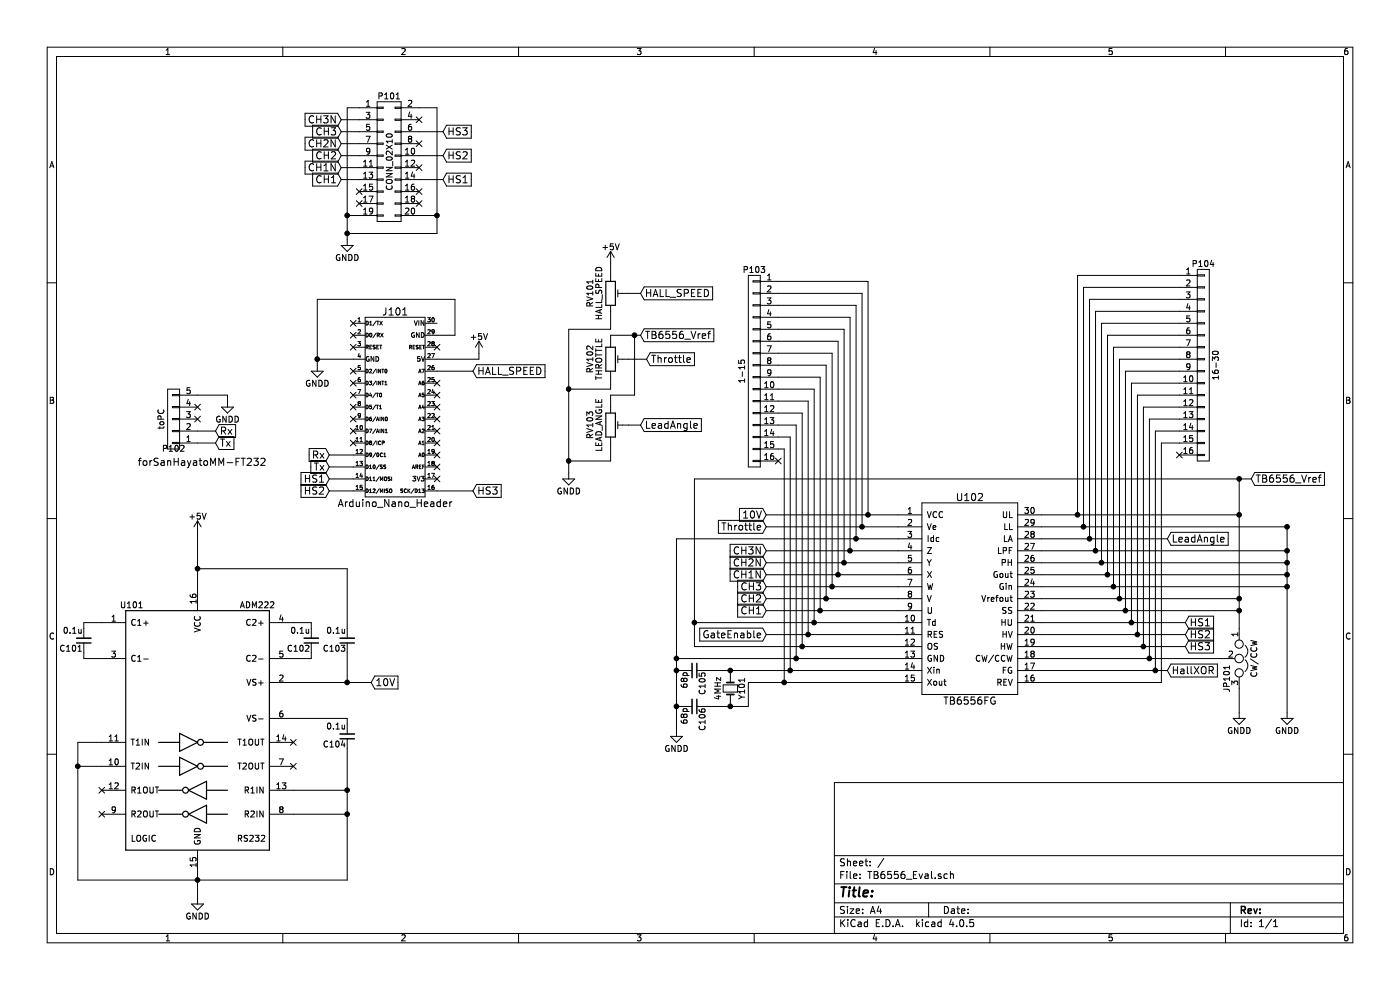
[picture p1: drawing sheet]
EESchema Schematic File Version 2
LIBS:power
LIBS:device
LIBS:transistors
LIBS:conn
LIBS:linear
LIBS:regul
LIBS:74xx
LIBS:cmos4000
LIBS:adc-dac
LIBS:memory
LIBS:xilinx
LIBS:microcontrollers
LIBS:dsp
LIBS:microchip
LIBS:analog_switches
LIBS:motorola
LIBS:texas
LIBS:intel
LIBS:audio
LIBS:interface
LIBS:digital-audio
LIBS:philips
LIBS:display
LIBS:cypress
LIBS:siliconi
LIBS:opto
LIBS:atmel
LIBS:contrib
LIBS:valves
LIBS:w_connectors
LIBS:TB6556_Convert-cache
LIBS:TB6556_Eval-cache
EELAYER 25 0
EELAYER END
$Descr A4 11693 8268
encoding utf-8
Sheet 1 1
Title ""
Date ""
Rev ""
Comp ""
Comment1 ""
Comment2 ""
Comment3 ""
Comment4 ""
$EndDescr
$Comp
L TB6556FG U102
U 1 1
P 8100 5000
F 0 "U102" H 8100 5850 60  0000 C CNN
F 1 "TB6556FG" H 8100 4150 60  0000 C CNN
F 2 "TB6556:SSOP30-100" H 8200 5300 60  0001 C CNN
F 3 "" H 8200 5300 60  0000 C CNN
	1    8100 5000
	1    0    0    -1  
$EndComp
$Comp
L Crystal_Small Y101
U 1 1
P 6100 5750
F 0 "Y101" H 6100 5850 50  0000 C CNN
F 1 "4MHz" H 6100 5650 50  0000 C CNN
F 2 "Crystals:HC-18UV" H 6100 5750 50  0001 C CNN
F 3 "" H 6100 5750 50  0000 C CNN
	1    6100 5750
	0    1    1    0   
$EndComp
$Comp
L GNDD #PWR01
U 1 1
P 10750 5950
F 0 "#PWR01" H 10750 5700 50  0001 C CNN
F 1 "GNDD" H 10750 5800 50  0000 C CNN
F 2 "" H 10750 5950 50  0000 C CNN
F 3 "" H 10750 5950 50  0000 C CNN
	1    10750 5950
	1    0    0    -1  
$EndComp
$Comp
L GNDD #PWR02
U 1 1
P 5650 6100
F 0 "#PWR02" H 5650 5850 50  0001 C CNN
F 1 "GNDD" H 5650 5950 50  0000 C CNN
F 2 "" H 5650 6100 50  0000 C CNN
F 3 "" H 5650 6100 50  0000 C CNN
	1    5650 6100
	1    0    0    -1  
$EndComp
Text GLabel 6400 5100 0    60   Input ~ 0
CH1
Text GLabel 6400 4800 0    60   Input ~ 0
CH1N
Text GLabel 6400 5000 0    60   Input ~ 0
CH2
Text GLabel 6400 4700 0    60   Input ~ 0
CH2N
Text GLabel 6400 4900 0    60   Input ~ 0
CH3
Text GLabel 6400 4600 0    60   Input ~ 0
CH3N
Text GLabel 6400 4400 0    60   Input ~ 0
Throttle
Text GLabel 9750 4500 2    60   Input ~ 0
LeadAngle
Text GLabel 9900 5200 2    60   Input ~ 0
HS1
Text GLabel 9900 5300 2    60   Input ~ 0
HS2
Text GLabel 9900 5400 2    60   Input ~ 0
HS3
Text GLabel 6400 5300 0    60   Input ~ 0
GateEnable
Text GLabel 9750 5600 2    60   Input ~ 0
HallXOR
$Comp
L Jumper_NC_Dual JP101
U 1 1
P 10350 5500
F 0 "JP101" H 10400 5400 50  0000 L CNN
F 1 "CW/CCW" H 10350 5600 50  0000 C BNN
F 2 "Pin_Headers:Pin_Header_Straight_1x03" H 10350 5500 50  0001 C CNN
F 3 "" H 10350 5500 50  0000 C CNN
	1    10350 5500
	0    1    1    0   
$EndComp
$Comp
L GNDD #PWR03
U 1 1
P 10350 5950
F 0 "#PWR03" H 10350 5700 50  0001 C CNN
F 1 "GNDD" H 10350 5800 50  0000 C CNN
F 2 "" H 10350 5950 50  0000 C CNN
F 3 "" H 10350 5950 50  0000 C CNN
	1    10350 5950
	1    0    0    -1  
$EndComp
$Comp
L C_Small C105
U 1 1
P 5800 5600
F 0 "C105" H 5810 5670 50  0000 L CNN
F 1 "68p" H 5810 5520 50  0000 L CNN
F 2 "Capacitors_ThroughHole:C_Rect_L4_W2.5_P2.5" H 5800 5600 50  0001 C CNN
F 3 "" H 5800 5600 50  0000 C CNN
	1    5800 5600
	0    1    1    0   
$EndComp
$Comp
L C_Small C106
U 1 1
P 5800 5900
F 0 "C106" H 5810 5970 50  0000 L CNN
F 1 "68p" H 5810 5820 50  0000 L CNN
F 2 "Capacitors_ThroughHole:C_Rect_L4_W2.5_P2.5" H 5800 5900 50  0001 C CNN
F 3 "" H 5800 5900 50  0000 C CNN
	1    5800 5900
	0    1    1    0   
$EndComp
$Comp
L Arduino_Nano_Header J101
U 1 1
P 3300 3400
F 0 "J101" H 3300 4200 60  0000 C CNN
F 1 "Arduino_Nano_Header" H 3300 2600 60  0000 C CNN
F 2 "w_conn_misc:arduino_nano_header" H 3300 3400 60  0001 C CNN
F 3 "" H 3300 3400 60  0000 C CNN
	1    3300 3400
	1    0    0    -1  
$EndComp
$Comp
L CONN_02X10 P101
U 1 1
P 3250 1350
F 0 "P101" H 3250 1900 50  0000 C CNN
F 1 "CONN_02X10" V 3250 1350 50  0000 C CNN
F 2 "Pin_Headers:Pin_Header_Straight_2x10" H 3250 150 50  0001 C CNN
F 3 "" H 3250 150 50  0000 C CNN
	1    3250 1350
	1    0    0    -1  
$EndComp
$Comp
L POT_TRIM RV101
U 1 1
P 5100 2450
F 0 "RV101" V 4925 2450 50  0000 C CNN
F 1 "HALL_SPEED" V 5000 2450 50  0000 C CNN
F 2 "Potentiometers:Potentiometer_Bourns_3296Y_3-8Zoll_Angular_ScrewUp" H 5100 2450 50  0001 C CNN
F 3 "" H 5100 2450 50  0000 C CNN
	1    5100 2450
	1    0    0    -1  
$EndComp
$Comp
L POT_TRIM RV102
U 1 1
P 5100 3000
F 0 "RV102" V 4925 3000 50  0000 C CNN
F 1 "THROTTLE" V 5000 3000 50  0000 C CNN
F 2 "Potentiometers:Potentiometer_Bourns_3296Y_3-8Zoll_Angular_ScrewUp" H 5100 3000 50  0001 C CNN
F 3 "" H 5100 3000 50  0000 C CNN
	1    5100 3000
	1    0    0    -1  
$EndComp
$Comp
L POT_TRIM RV103
U 1 1
P 5100 3550
F 0 "RV103" V 4925 3550 50  0000 C CNN
F 1 "LEAD_ANGLE" V 5000 3550 50  0000 C CNN
F 2 "Potentiometers:Potentiometer_Bourns_3296Y_3-8Zoll_Angular_ScrewUp" H 5100 3550 50  0001 C CNN
F 3 "" H 5100 3550 50  0000 C CNN
	1    5100 3550
	1    0    0    -1  
$EndComp
$Comp
L MAX232 U101
U 1 1
P 1650 6100
F 0 "U101" H 1100 7150 50  0000 C CNN
F 1 "ADM222" H 2150 7150 50  0000 C CNN
F 2 "Housings_DIP:DIP-16_W7.62mm" H 1650 6200 50  0001 C CNN
F 3 "" H 1650 6200 50  0000 C CNN
	1    1650 6100
	1    0    0    -1  
$EndComp
Text GLabel 3100 5700 2    60   Input ~ 0
10V
$Comp
L C_Small C102
U 1 1
P 2600 5350
F 0 "C102" H 2610 5420 50  0000 L CNN
F 1 "0.1u" H 2610 5270 50  0000 L CNN
F 2 "Capacitors_ThroughHole:C_Rect_L4_W2.5_P2.5" H 2600 5350 50  0001 C CNN
F 3 "" H 2600 5350 50  0000 C CNN
	1    2600 5350
	-1   0    0    1   
$EndComp
$Comp
L C_Small C101
U 1 1
P 700 5350
F 0 "C101" H 710 5420 50  0000 L CNN
F 1 "0.1u" H 710 5270 50  0000 L CNN
F 2 "Capacitors_ThroughHole:C_Rect_L4_W2.5_P2.5" H 700 5350 50  0001 C CNN
F 3 "" H 700 5350 50  0000 C CNN
	1    700  5350
	-1   0    0    1   
$EndComp
$Comp
L C_Small C103
U 1 1
P 2900 5350
F 0 "C103" H 2910 5420 50  0000 L CNN
F 1 "0.1u" H 2910 5270 50  0000 L CNN
F 2 "Capacitors_ThroughHole:C_Rect_L4_W2.5_P2.5" H 2900 5350 50  0001 C CNN
F 3 "" H 2900 5350 50  0000 C CNN
	1    2900 5350
	-1   0    0    1   
$EndComp
$Comp
L C_Small C104
U 1 1
P 2900 6150
F 0 "C104" H 2910 6220 50  0000 L CNN
F 1 "0.1u" H 2910 6070 50  0000 L CNN
F 2 "Capacitors_ThroughHole:C_Rect_L4_W2.5_P2.5" H 2900 6150 50  0001 C CNN
F 3 "" H 2900 6150 50  0000 C CNN
	1    2900 6150
	-1   0    0    1   
$EndComp
$Comp
L +5V #PWR04
U 1 1
P 1650 4450
F 0 "#PWR04" H 1650 4300 50  0001 C CNN
F 1 "+5V" H 1650 4590 50  0000 C CNN
F 2 "" H 1650 4450 50  0000 C CNN
F 3 "" H 1650 4450 50  0000 C CNN
	1    1650 4450
	1    0    0    -1  
$EndComp
$Comp
L GNDD #PWR05
U 1 1
P 1650 7500
F 0 "#PWR05" H 1650 7250 50  0001 C CNN
F 1 "GNDD" H 1650 7350 50  0000 C CNN
F 2 "" H 1650 7500 50  0000 C CNN
F 3 "" H 1650 7500 50  0000 C CNN
	1    1650 7500
	1    0    0    -1  
$EndComp
NoConn ~ 2450 6200
NoConn ~ 2450 6400
NoConn ~ 850  6600
NoConn ~ 850  6800
Text GLabel 6400 4300 0    60   Input ~ 0
10V
Text GLabel 2750 4000 0    60   Input ~ 0
HS1
Text GLabel 2750 4100 0    60   Input ~ 0
HS2
Text GLabel 3950 4100 2    60   Input ~ 0
HS3
$Comp
L +5V #PWR06
U 1 1
P 4000 2950
F 0 "#PWR06" H 4000 2800 50  0001 C CNN
F 1 "+5V" H 4000 3090 50  0000 C CNN
F 2 "" H 4000 2950 50  0000 C CNN
F 3 "" H 4000 2950 50  0000 C CNN
	1    4000 2950
	1    0    0    -1  
$EndComp
$Comp
L GNDD #PWR07
U 1 1
P 2650 3050
F 0 "#PWR07" H 2650 2800 50  0001 C CNN
F 1 "GNDD" H 2650 2900 50  0000 C CNN
F 2 "" H 2650 3050 50  0000 C CNN
F 3 "" H 2650 3050 50  0000 C CNN
	1    2650 3050
	1    0    0    -1  
$EndComp
NoConn ~ 2950 2700
NoConn ~ 2950 2800
$Comp
L GNDD #PWR08
U 1 1
P 4750 3950
F 0 "#PWR08" H 4750 3700 50  0001 C CNN
F 1 "GNDD" H 4750 3800 50  0000 C CNN
F 2 "" H 4750 3950 50  0000 C CNN
F 3 "" H 4750 3950 50  0000 C CNN
	1    4750 3950
	1    0    0    -1  
$EndComp
Text GLabel 10450 4000 2    60   Input ~ 0
TB6556_Vref
Text GLabel 5400 3000 2    60   Input ~ 0
Throttle
Text GLabel 5350 3550 2    60   Input ~ 0
LeadAngle
Text GLabel 5350 2450 2    60   Input ~ 0
HALL_SPEED
$Comp
L +5V #PWR09
U 1 1
P 5100 2200
F 0 "#PWR09" H 5100 2050 50  0001 C CNN
F 1 "+5V" H 5100 2340 50  0000 C CNN
F 2 "" H 5100 2200 50  0000 C CNN
F 3 "" H 5100 2200 50  0000 C CNN
	1    5100 2200
	1    0    0    -1  
$EndComp
Text GLabel 5350 2800 2    60   Input ~ 0
TB6556_Vref
Text GLabel 3950 3100 2    60   Input ~ 0
HALL_SPEED
Text GLabel 3700 1500 2    60   Input ~ 0
HS1
Text GLabel 3700 1300 2    60   Input ~ 0
HS2
Text GLabel 3700 1100 2    60   Input ~ 0
HS3
Text GLabel 2850 1500 0    60   Input ~ 0
CH1
Text GLabel 2850 1400 0    60   Input ~ 0
CH1N
Text GLabel 2850 1300 0    60   Input ~ 0
CH2
Text GLabel 2850 1200 0    60   Input ~ 0
CH2N
Text GLabel 2850 1100 0    60   Input ~ 0
CH3
Text GLabel 2850 1000 0    60   Input ~ 0
CH3N
$Comp
L GNDD #PWR010
U 1 1
P 2900 2000
F 0 "#PWR010" H 2900 1750 50  0001 C CNN
F 1 "GNDD" H 2900 1850 50  0000 C CNN
F 2 "" H 2900 2000 50  0000 C CNN
F 3 "" H 2900 2000 50  0000 C CNN
	1    2900 2000
	1    0    0    -1  
$EndComp
NoConn ~ 3650 2900
NoConn ~ 2950 2900
NoConn ~ 3650 4000
NoConn ~ 2950 3400
NoConn ~ 2950 3500
NoConn ~ 2950 3600
NoConn ~ 2950 3700
NoConn ~ 3650 3900
NoConn ~ 3650 3800
NoConn ~ 3650 3700
NoConn ~ 3650 3600
NoConn ~ 3650 3500
NoConn ~ 3650 3400
NoConn ~ 3650 3300
NoConn ~ 3650 3200
NoConn ~ 2950 3100
NoConn ~ 2950 3200
NoConn ~ 2950 3300
NoConn ~ 3500 1000
NoConn ~ 3500 1200
NoConn ~ 3500 1400
NoConn ~ 3500 1600
NoConn ~ 3500 1700
NoConn ~ 3000 1700
NoConn ~ 3000 1600
$Comp
L CONN_01X05 P102
U 1 1
P 1450 3500
F 0 "P102" H 1450 3750 50  0000 C CNN
F 1 "toPC" V 1550 3500 50  0000 C CNN
F 2 "Pin_Headers:Pin_Header_Straight_1x05" H 1450 3500 50  0001 C CNN
F 3 "" H 1450 3500 50  0000 C CNN
	1    1450 3500
	-1   0    0    1   
$EndComp
NoConn ~ 1650 3400
NoConn ~ 1650 3500
Text GLabel 2750 3900 0    60   Input ~ 0
Tx
Text GLabel 2750 3800 0    60   Input ~ 0
Rx
Text GLabel 1800 3700 2    60   Input ~ 0
Tx
Text GLabel 1800 3600 2    60   Input ~ 0
Rx
$Comp
L GNDD #PWR011
U 1 1
P 1900 3350
F 0 "#PWR011" H 1900 3100 50  0001 C CNN
F 1 "GNDD" H 1900 3200 50  0000 C CNN
F 2 "" H 1900 3350 50  0000 C CNN
F 3 "" H 1900 3350 50  0000 C CNN
	1    1900 3350
	1    0    0    -1  
$EndComp
Text Label 1150 3900 0    60   ~ 0
forSanHayatoMM-FT232
$Comp
L CONN_01X16 P103
U 1 1
P 6300 3100
F 0 "P103" H 6300 3950 50  0000 C CNN
F 1 "1-15" V 6400 3100 50  0000 C CNN
F 2 "Pin_Headers:Pin_Header_Straight_2x08" H 6300 3100 50  0001 C CNN
F 3 "" H 6300 3100 50  0000 C CNN
	1    6300 3100
	-1   0    0    -1  
$EndComp
$Comp
L CONN_01X16 P104
U 1 1
P 10050 3050
F 0 "P104" H 10050 3900 50  0000 C CNN
F 1 "16-30" V 10150 3050 50  0000 C CNN
F 2 "Pin_Headers:Pin_Header_Straight_2x08" H 10050 3050 50  0001 C CNN
F 3 "" H 10050 3050 50  0000 C CNN
	1    10050 3050
	1    0    0    -1  
$EndComp
NoConn ~ 9850 3800
NoConn ~ 6500 3850
Wire Wire Line
	5900 5600 7500 5600
Wire Wire Line
	6100 5600 6100 5650
Wire Wire Line
	5900 5900 6250 5900
Wire Wire Line
	6250 5900 6250 5700
Wire Wire Line
	6250 5700 7500 5700
Wire Wire Line
	10750 4700 8700 4700
Wire Wire Line
	8700 4300 10350 4300
Wire Wire Line
	10350 4000 10350 5250
Wire Wire Line
	10350 5000 8700 5000
Wire Wire Line
	10750 4800 8700 4800
Wire Wire Line
	10750 4900 8700 4900
Wire Wire Line
	8700 4600 10750 4600
Wire Wire Line
	10750 4400 10750 5950
Wire Wire Line
	5650 5500 7500 5500
Wire Wire Line
	5650 4500 5650 6100
Wire Wire Line
	6400 5100 7500 5100
Wire Wire Line
	6400 5000 7500 5000
Wire Wire Line
	6400 4900 7500 4900
Wire Wire Line
	6400 4800 7500 4800
Wire Wire Line
	7500 4700 6400 4700
Wire Wire Line
	6400 4600 7500 4600
Wire Wire Line
	9750 4500 8700 4500
Wire Wire Line
	6400 4400 7500 4400
Wire Wire Line
	9900 5200 8700 5200
Wire Wire Line
	8700 5300 9900 5300
Wire Wire Line
	9900 5400 8700 5400
Wire Wire Line
	10350 5100 8700 5100
Connection ~ 10350 5000
Wire Wire Line
	5800 4000 10450 4000
Wire Wire Line
	5800 4000 5800 5400
Wire Wire Line
	5800 5400 7500 5400
Connection ~ 10350 4300
Wire Wire Line
	5800 5200 7500 5200
Wire Wire Line
	5650 4500 7500 4500
Wire Wire Line
	6400 5300 7500 5300
Connection ~ 5800 5200
Wire Wire Line
	9750 5600 8700 5600
Connection ~ 10750 4700
Connection ~ 10750 4800
Connection ~ 10750 4900
Connection ~ 10750 4400
Connection ~ 10750 4600
Wire Wire Line
	10750 4400 8700 4400
Wire Wire Line
	8700 5500 10250 5500
Wire Wire Line
	10350 5750 10350 5950
Connection ~ 10350 5100
Connection ~ 5650 5500
Connection ~ 6100 5600
Wire Wire Line
	6100 5850 6100 5900
Connection ~ 6100 5900
Wire Wire Line
	5700 5900 5650 5900
Connection ~ 5650 5900
Wire Wire Line
	850  5200 700  5200
Wire Wire Line
	700  5200 700  5250
Wire Wire Line
	850  5500 700  5500
Wire Wire Line
	700  5500 700  5450
Wire Wire Line
	2450 5200 2600 5200
Wire Wire Line
	2600 5200 2600 5250
Wire Wire Line
	2600 5450 2600 5500
Wire Wire Line
	2600 5500 2450 5500
Wire Wire Line
	1650 4450 1650 4900
Wire Wire Line
	1650 4750 2900 4750
Wire Wire Line
	2900 4750 2900 5250
Connection ~ 1650 4750
Wire Wire Line
	2900 5450 2900 5700
Wire Wire Line
	2450 5700 3100 5700
Wire Wire Line
	2450 6000 2900 6000
Wire Wire Line
	2900 6000 2900 6050
Wire Wire Line
	1650 7300 1650 7500
Wire Wire Line
	2900 7350 2900 6250
Wire Wire Line
	650  7350 2900 7350
Connection ~ 1650 7350
Connection ~ 2900 5700
Wire Wire Line
	2450 6600 2900 6600
Connection ~ 2900 6600
Wire Wire Line
	2450 6800 2900 6800
Connection ~ 2900 6800
Wire Wire Line
	850  6400 650  6400
Wire Wire Line
	650  6200 650  7350
Wire Wire Line
	850  6200 650  6200
Connection ~ 650  6400
Wire Wire Line
	7500 4300 6400 4300
Wire Wire Line
	5700 5600 5650 5600
Connection ~ 5650 5600
Wire Wire Line
	3650 3000 4000 3000
Wire Wire Line
	4000 3000 4000 2950
Wire Wire Line
	2950 3000 2650 3000
Wire Wire Line
	2650 2500 2650 3050
Wire Wire Line
	3650 2800 3800 2800
Wire Wire Line
	3800 2800 3800 2500
Wire Wire Line
	3800 2500 2650 2500
Connection ~ 2650 3000
Connection ~ 10350 4000
Wire Wire Line
	5400 3000 5250 3000
Wire Wire Line
	5350 3550 5250 3550
Wire Wire Line
	5350 2450 5250 2450
Wire Wire Line
	5100 2600 5100 2750
Wire Wire Line
	5100 2750 4750 2750
Wire Wire Line
	4750 2750 4750 3950
Wire Wire Line
	5100 3150 5100 3250
Wire Wire Line
	5100 3250 4750 3250
Connection ~ 4750 3250
Wire Wire Line
	5100 3700 5100 3850
Wire Wire Line
	5100 3850 4750 3850
Connection ~ 4750 3850
Wire Wire Line
	5100 2200 5100 2300
Wire Wire Line
	5100 2800 5100 2850
Wire Wire Line
	5100 3400 5100 3300
Wire Wire Line
	5100 2800 5350 2800
Wire Wire Line
	5100 3300 5300 3300
Wire Wire Line
	5300 3300 5300 2800
Connection ~ 5300 2800
Wire Wire Line
	3950 3100 3650 3100
Wire Wire Line
	2950 4000 2750 4000
Wire Wire Line
	2750 4100 2950 4100
Wire Wire Line
	3650 4100 3950 4100
Wire Wire Line
	2850 1000 3000 1000
Wire Wire Line
	2850 1100 3000 1100
Wire Wire Line
	2850 1200 3000 1200
Wire Wire Line
	2850 1300 3000 1300
Wire Wire Line
	2850 1400 3000 1400
Wire Wire Line
	2850 1500 3000 1500
Wire Wire Line
	3500 1500 3700 1500
Wire Wire Line
	3700 1300 3500 1300
Wire Wire Line
	3700 1100 3500 1100
Wire Wire Line
	2900 900  2900 2000
Wire Wire Line
	2900 900  3000 900 
Wire Wire Line
	3000 1800 2900 1800
Connection ~ 2900 1800
Wire Wire Line
	3650 1950 2900 1950
Wire Wire Line
	3650 900  3650 1950
Wire Wire Line
	3650 1800 3500 1800
Connection ~ 2900 1950
Wire Wire Line
	3650 900  3500 900 
Connection ~ 3650 1800
Wire Wire Line
	2950 3800 2750 3800
Wire Wire Line
	2750 3900 2950 3900
Wire Wire Line
	1800 3600 1650 3600
Wire Wire Line
	1650 3700 1800 3700
Wire Wire Line
	1650 3300 1900 3300
Wire Wire Line
	1900 3300 1900 3350
Wire Wire Line
	6500 3750 6550 3750
Wire Wire Line
	6550 3750 6550 5700
Connection ~ 6550 5700
Wire Wire Line
	6600 5600 6600 3650
Wire Wire Line
	6600 3650 6500 3650
Connection ~ 6600 5600
Wire Wire Line
	6500 3550 6650 3550
Wire Wire Line
	6650 3550 6650 5500
Connection ~ 6650 5500
Wire Wire Line
	6700 5400 6700 3450
Wire Wire Line
	6700 3450 6500 3450
Connection ~ 6700 5400
Wire Wire Line
	6500 3350 6750 3350
Wire Wire Line
	6750 3350 6750 5300
Connection ~ 6750 5300
Wire Wire Line
	6800 5200 6800 3250
Wire Wire Line
	6800 3250 6500 3250
Connection ~ 6800 5200
Wire Wire Line
	6850 5100 6850 3150
Wire Wire Line
	6850 3150 6500 3150
Connection ~ 6850 5100
Wire Wire Line
	6500 3050 6900 3050
Wire Wire Line
	6900 3050 6900 5000
Connection ~ 6900 5000
Wire Wire Line
	6950 4900 6950 2950
Wire Wire Line
	6950 2950 6500 2950
Connection ~ 6950 4900
Wire Wire Line
	7000 4800 7000 2850
Wire Wire Line
	7000 2850 6500 2850
Connection ~ 7000 4800
Wire Wire Line
	7050 4700 7050 2750
Wire Wire Line
	7050 2750 6500 2750
Connection ~ 7050 4700
Wire Wire Line
	6500 2650 7100 2650
Wire Wire Line
	7100 2650 7100 4600
Connection ~ 7100 4600
Wire Wire Line
	7150 4500 7150 2550
Wire Wire Line
	7150 2550 6500 2550
Connection ~ 7150 4500
Wire Wire Line
	6500 2450 7200 2450
Wire Wire Line
	7200 2450 7200 4400
Connection ~ 7200 4400
Wire Wire Line
	7250 4300 7250 2350
Wire Wire Line
	7250 2350 6500 2350
Connection ~ 7250 4300
Wire Wire Line
	8700 5700 9700 5700
Wire Wire Line
	9700 5700 9700 3700
Wire Wire Line
	9700 3700 9850 3700
Wire Wire Line
	9850 3600 9650 3600
Wire Wire Line
	9650 3600 9650 5600
Connection ~ 9650 5600
Wire Wire Line
	9600 5500 9600 3500
Wire Wire Line
	9600 3500 9850 3500
Connection ~ 9600 5500
Wire Wire Line
	9850 3400 9550 3400
Wire Wire Line
	9550 3400 9550 5400
Connection ~ 9550 5400
Wire Wire Line
	9500 5300 9500 3300
Wire Wire Line
	9500 3300 9850 3300
Connection ~ 9500 5300
Wire Wire Line
	9850 3200 9450 3200
Wire Wire Line
	9450 3200 9450 5200
Connection ~ 9450 5200
Wire Wire Line
	9400 5100 9400 3100
Wire Wire Line
	9400 3100 9850 3100
Connection ~ 9400 5100
Wire Wire Line
	9850 3000 9350 3000
Wire Wire Line
	9350 3000 9350 5000
Connection ~ 9350 5000
Wire Wire Line
	9300 4900 9300 2900
Wire Wire Line
	9300 2900 9850 2900
Connection ~ 9300 4900
Wire Wire Line
	9850 2800 9250 2800
Wire Wire Line
	9250 2800 9250 4800
Connection ~ 9250 4800
Wire Wire Line
	9200 4700 9200 2700
Wire Wire Line
	9200 2700 9850 2700
Connection ~ 9200 4700
Wire Wire Line
	9850 2600 9150 2600
Wire Wire Line
	9150 2600 9150 4600
Connection ~ 9150 4600
Wire Wire Line
	9100 4500 9100 2500
Wire Wire Line
	9100 2500 9850 2500
Connection ~ 9100 4500
Wire Wire Line
	9850 2400 9050 2400
Wire Wire Line
	9050 2400 9050 4400
Connection ~ 9050 4400
Wire Wire Line
	9000 4300 9000 2300
Wire Wire Line
	9000 2300 9850 2300
Connection ~ 9000 4300
$EndSCHEMATC
